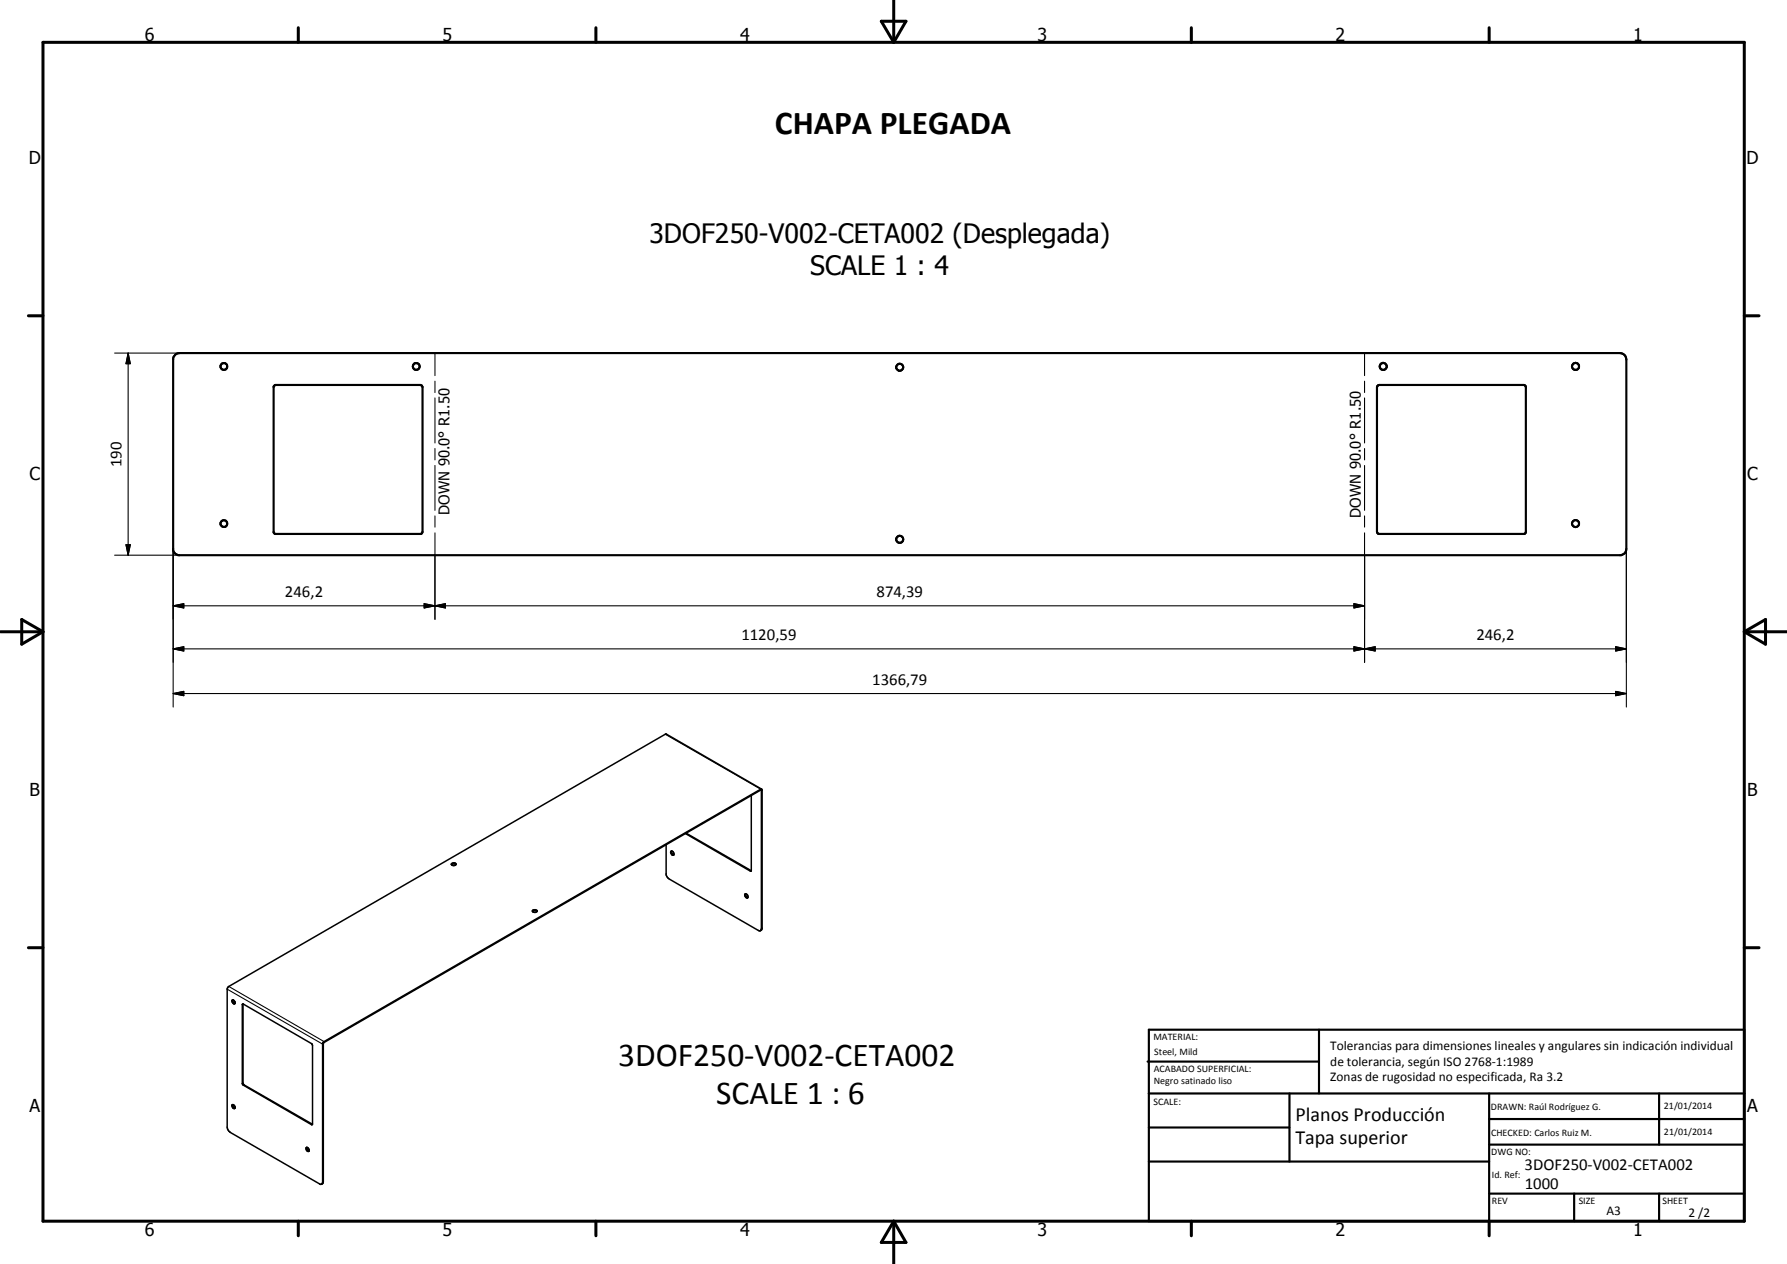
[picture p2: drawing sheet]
<svg xmlns="http://www.w3.org/2000/svg" width="420mm" height="297mm" viewBox="0 0 420 297" stroke-linecap="round" stroke-linejoin="round" font-family="sans-serif">
<g fill="none" stroke="#000" stroke-width=".51">
<path d="M41.3 83.2l.9-.2h338.7a1.52 1.52 0 0 1 1.5 1.5v44.5l-.4 1-.8 .5h-339.3l-.8-.5-.4-.7v-45.1zM64.4 90.7l.4-.2h34l.3 .1 .2 .4v34l-.2 .4h-34.6l-.2-.3zM323.9 90.7l.4-.2h34l.4 .2v34.6l-.3 .2-34.4-.1-.2-.4v-34zM269.8 249.5h40.3M270.1 242h140v45h-140zM270.1 257h140M303.2 257v16M310.1 242v15M350.1 257v30M390.1 257v12M270.1 265h33.1M270.1 273h80"/>
<path d="M350.1 269h60M350.1 263h60M350.1 280.5h60M370.1 280.5v6.5M390.1 280.5v6.5"/>
<circle cx="52.6" cy="86.1" r=".8"/>
<circle cx="97.9" cy="86.1" r=".81"/>
<circle cx="211.5" cy="86.3" r=".82"/>
<circle cx="325.2" cy="86.1" r=".82"/>
<circle cx="370.5" cy="86.1" r=".83"/>
<circle cx="52.6" cy="123" r=".81"/>
<circle cx="211.5" cy="126.7" r=".83"/>
<circle cx="370.5" cy="123" r=".82"/>
</g>
<g fill="none" stroke="#000" stroke-width=".25">
<path d="M27 83h15.2M30.1 83l.5 2.5h-1zM30.1 83v47.5M102.3 83v5.3M102.3 89.6v2.6M102.3 93.5v10.6M320.8 83v5.3M320.8 89.6v2.6M320.8 93.5v10.6M102.3 105.4v2.7M102.3 109.4v10.5M320.8 105.4v2.7"/>
<path d="M320.8 109.4v10.5M27 130.5h15.2M29.6 128h1l-.5 2.5zM40.7 129v37.2M102.3 121.2v2.7M102.3 125.2v20.3M320.8 121.2v2.7M320.8 125.2v30.5M382.4 129v37.2M40.7 152.5l2.5-.5v1zM40.7 142.4l2.5-.5v1zM40.7 152.5h341.7"/>
<path d="M40.7 142.4h280.1M99.7 141.9l2.6 .5-2.6 .5zM102.3 142.4l2.4-.5v1zM318.3 141.9l2.5 .5-2.5 .5zM318.3 152l2.5 .5-2.5 .5zM318.3 152l5 1v-1l-5 1zM320.8 152.5l2.5-.5v1zM379.9 152l2.5 .5-2.5 .5zM40.7 163l2.5-.5v1zM40.7 163h341.7M156.4 172.6l22.4 12.9 .2 .3 .2-.1M379.9 162.5l2.5 .5-2.5 .5z"/>
<path d="M176.6 204.6l-.2 .1M179.2 218.1l-.2 .1M53.4 232.5l22.4 12.9 .2-.1M53.8 231.8l22.4 13v.2M57.1 236l-.1 .1M57.1 254.5l-.1 .1M57.4 254.9l-.2 .1M73.4 264.2l-.2 .1M76 277.7l-.2 .1"/>
</g>
<g fill="none" stroke="#000" stroke-width=".35">
<path d="M156.6 198.5v7l.4 .8 21.3 12.4h.5l.2-.5v-32.5l-102.9 59.3-.1 32.7-.2 .5M157.9 200l.2 .7 .3 .2M161.2 195.9l15.2 8.8 .2-.1M161.3 195.8l15.3 8.8M176.6 186.9v17.7M179.1 185.5h-.3l-102.7 59.4-.3 .3v32.9M179.1 185.5l-22.4-13-.3 .1-102.7 59.3-.3 .6 .1 32.8 .6 .8 21.2 12.2 .5-.2M179.1 185.5l.1 32.6-.1 .4-.3 .2M106.1 203.2l.4-.2 .7 .2M106.1 203a.57 .57 0 0 1 .6-.3 .57 .57 0 0 1 .5 .5 .63 .63 0 0 1-1.1-.2zM125.2 214.2l.3-.2 .8 .2M125.3 213.9l.6-.1 .4 .2a.58 .58 0 0 1-.6 .4 .58 .58 0 0 1-.5-.4z"/>
<path d="M157.7 200.1a.5 .5 0 0 1 .7 .2 .5 .5 0 0 1-.2 .7l-.5-.6zM175.2 210.1a.59 .59 0 0 1 .6 .3 .59 .59 0 0 1-.1 .6 .68 .68 0 0 1-.5-.9zM175.3 210.1l.1 .5 .4 .3M54.6 235.1a.49 .49 0 0 1 .6 .2 .49 .49 0 0 1-.2 .6l-.4-.4zM54.8 234.9v.6l.4 .3M57 236h.2l16.2 9.4v18.9l-16.2-9.3-.2-.3zM57.1 236l.1 18.8 16.3 9.4M54.6 259.7a.49 .49 0 0 1 .6 .2 .49 .49 0 0 1-.2 .6l-.3-.2zM54.8 259.6a.67 .67 0 0 0 .4 .8M72 269.7a.49 .49 0 0 1 .6 .3 .49 .49 0 0 1-.2 .6l-.3-.3zM72.2 269.6v.6l.5 .3M75.8 278.2l-.2 .1"/>
</g>
<g fill="none" stroke="#000" stroke-width=".71">
<path d="M10.1 9.9h400v277.1h-400zM70.1 6.5v3.4M140.1 6.5v3.4M207.2 5h5.8l-2.9 4.9zM210.1 0v9.9M280.1 6.5v3.4M350.1 6.5v3.4M6.7 74.2h3.4M410.1 74.2h3.5M.1 148.5h10M5.1 145.6l5 2.9-5 2.9zM410.1 148.5h10"/>
<path d="M410.1 148.5l5-2.9v5.8zM6.7 222.7h3.4M410.1 222.7h3.5M70.1 287v3.4M140.1 287v3.4M210.1 287v10M210.1 287l2.9 5h-5.8zM280.1 287v3.4M350.1 287v3.4"/>
</g>
<path d="M30.1 83l.5 2.5h-1zM29.6 128h1l-.5 2.5zM40.7 152.5l2.5-.5v1zM40.7 142.4l2.5-.5v1zM99.7 141.9l2.6 .5-2.6 .5zM102.3 142.4l2.4-.5v1zM318.3 141.9l2.5 .5-2.5 .5zM318.3 152l2.5 .5-2.5 .5zM320.8 152.5l2.5-.5v1zM379.9 152l2.5 .5-2.5 .5zM40.7 163l2.5-.5v1zM379.9 162.5l2.5 .5-2.5 .5z" fill="#000"/>
<g font-size="7.9">
<text x="182.2" y="31.4">CHAPA PLEGADA</text>
<text x="145.4" y="250.5">3DOF250-V002-CETA002</text>
<text x="168.4" y="259.5">SCALE 1 : 6</text>
</g>
<g font-size="6.3">
<text x="152.7" y="57.1">3DOF250-V002-CETA002 (Desplegada)</text>
<text x="190.5" y="64.6">SCALE 1 : 4</text>
</g>
<g font-size="4.7">
<text x="304.6" y="263.5">Planos Producción</text>
<text x="304.6" y="268.9">Tapa superior</text>
</g>
<g font-size="4.2">
<text x="34" y="9.6">6</text>
<text x="104" y="9.6">5</text>
<text x="174" y="9.6">4</text>
<text x="244" y="9.6">3</text>
<text x="314" y="9.6">2</text>
<text x="384" y="9.6">1</text>
<text x="6.8" y="38.7">D</text>
<text x="410.6" y="38.7">D</text>
<text x="7" y="112.9">C</text>
<text x="410.8" y="112.9">C</text>
<text x="7" y="187.1">B</text>
<text x="410.8" y="187.1">B</text>
<text x="7" y="261.4">A</text>
<text x="410.8" y="261.4">A</text>
<text x="34" y="290.4">6</text>
<text x="104" y="290.4">5</text>
<text x="174" y="290.4">4</text>
<text x="244" y="290.4">3</text>
<text x="314" y="290.4">2</text>
<text x="384" y="290.4">1</text>
</g>
<g font-size="3.9">
<text x="28.6" y="109.8" transform="rotate(-90 28.6 109.8)">190</text>
<text x="67" y="140.3">246,2</text>
<text x="206.1" y="140.3">874,39</text>
<text x="174.3" y="150.4">1120,59</text>
<text x="347.1" y="150.4">246,2</text>
<text x="205.1" y="160.9">1366,79</text>
<text x="358.5" y="275">3DOF250-V002-CETA002</text>
<text x="358.5" y="279.4">1000</text>
</g>
<g font-size="3.5">
<text x="105.7" y="121" transform="rotate(-90 105.7 121)">DOWN 90.0° R1.50</text>
<text x="320" y="121.7" transform="rotate(-90 320 121.7)">DOWN 90.0° R1.50</text>
</g>
<g font-size="3.1">
<text x="312.7" y="246.8">Tolerancias para dimensiones lineales y angulares sin indicación individual</text>
<text x="312.7" y="250.4">de tolerancia, según ISO 2768-1:1989</text>
<text x="312.7" y="254">Zonas de rugosidad no especificada, Ra 3.2</text>
<text x="377.7" y="285.6">A3</text>
<text x="397" y="285.9">2 /2</text>
</g>
<g font-size="2.4">
<text x="271.2" y="244.4">MATERIAL:</text>
<text x="271.3" y="252">ACABADO SUPERFICIAL:</text>
<text x="271.4" y="247.9">Steel, Mild</text>
<text x="271.3" y="254.6">Negro satinado liso</text>
<text x="271.2" y="259.7">SCALE:</text>
<text x="350.6" y="260.8">DRAWN: Raúl Rodríguez G.</text>
<text x="391.2" y="260.6">21/01/2014</text>
<text x="350.6" y="267">CHECKED: Carlos Ruiz M.</text>
<text x="391.2" y="266.7">21/01/2014</text>
<text x="350.6" y="271.4">DWG NO:</text>
<text x="350.8" y="276.9">Id. Ref:</text>
<text x="350.8" y="282.8">REV</text>
<text x="371.2" y="282.9">SIZE</text>
<text x="390.9" y="282.9">SHEET</text>
</g>
</svg>
